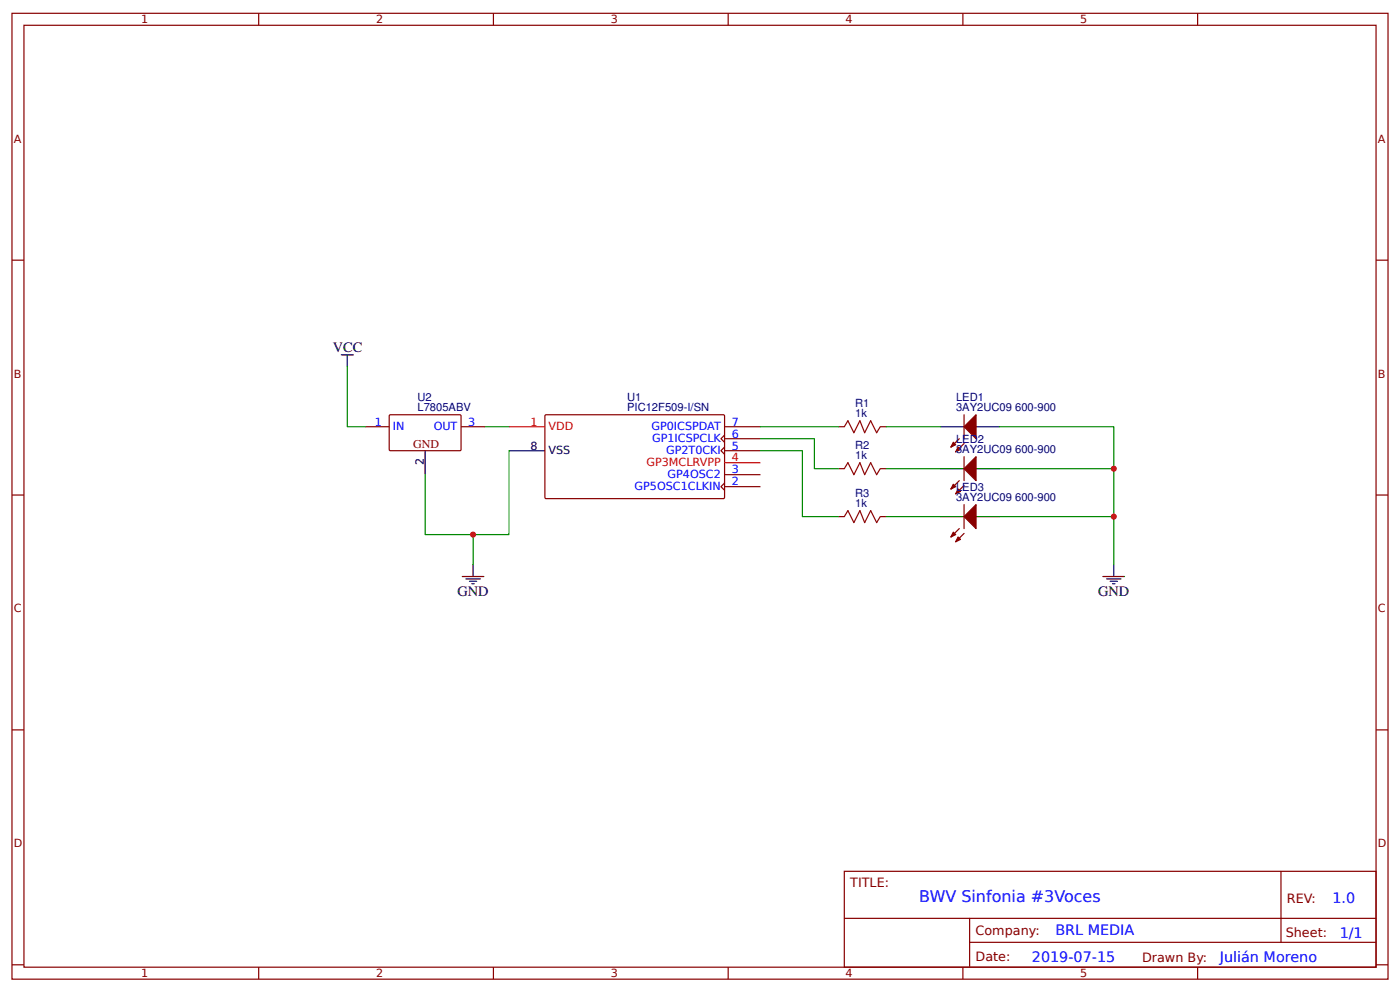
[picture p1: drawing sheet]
<svg xmlns="http://www.w3.org/2000/svg" width="309mm" height="219mm" viewBox="0 0 309 219" stroke-linecap="round" stroke-linejoin="round" font-family="sans-serif">
<g fill="none" stroke="#800" stroke-width=".26">
<path d="M2.6 2.9h304.1v213.3h-304.1zM5.3 5.6h298.7v207.9h-298.7zM57.1 2.9v2.7M109 2.9v2.7M160.9 2.9v2.7M212.7 2.9v2.7M264.6 2.9v2.7M2.6 57.4h2.7M304 57.4h2.7M80.7 94.2h5.3M86.1 91.6h15.6l.2 .2-.1 7.6-.2 .1h-15.5l-.1-.3v-7.4zM101.9 94.2h5.3"/>
<path d="M120.4 91.7l.2-.1h39.3l.2 .2-.1 18.2-.2 .1h-39.3l-.1-.3zM160.1 98.7l-.8 .8 .8 .8M160.1 96.1l-.8 .8 .8 .8M160.1 99.5h7.9M160.1 96.9h7.9M160.1 94.2h7.9M185.2 94.2h1.3M194.5 94.2h1.3M211.9 96.9l-1.8 1.8M213 97.9l-1.9 1.9M213 91.6v5.3M2.6 109.3h2.7"/>
<path d="M160.1 106.7l-.8 .7 .8 .8M160.1 107.4h7.9M160.1 104.8h7.9M185.2 103.5h1.3M185.2 114.1h1.3M194.5 103.5h1.3M194.5 114.1h1.3M211.9 106.1l-1.8 1.9M211.9 116.7l-1.8 1.9M213 100.8v5.3M213 111.4v5.3M213 107.2l-1.9 1.8"/>
<path d="M213 117.8l-1.9 1.8M304 109.3h2.7M2.6 161.2h2.7M304 161.2h2.7M186.5 192.4h117.5v21.1h-117.5zM283 192.4v15.7M2.6 213h2.7M57.1 213.5v2.7M109 213.5v2.7M160.9 213.5v2.7M186.6 202.8h117.3M212.7 213.5v2.7"/>
<path d="M214.2 208.1h89.7M214.2 202.8v10.5M264.6 213.5v2.7M304 213h2.7"/>
</g>
<path d="M112.4 94.2h8M160.1 102.2h7.9" fill="none" stroke="#f00" stroke-width=".26"/>
<g fill="none" stroke="#000" stroke-width=".26">
<path d="M75.4 78.3h2.7M76.7 78.3v2.7M93.9 99.5v5.3M112.4 99.5h8M207.7 94.2h5.3M215.6 94.2h5.3M207.7 103.5h5.3M207.7 114.1h5.3M215.6 103.5h5.3M215.6 114.1h5.3M102.1 127.3h4.8M102.9 127.8h3.2"/>
<path d="M103.7 128.3h1.6M104.2 128.9h.6M104.5 124.6v2.7M243.7 127.3h4.7M244.5 127.8h3.1M245.3 128.3h1.6M245.8 128.9h.5M246.1 124.6v2.7"/>
</g>
<path d="M186.5 94.2l.8-1.3 1.3 2.6 1.4-2.6 1 2.6 1.4-2.6 1.3 2.6 .8-1.3M186.5 103.5l.8-1.3 1.3 2.6 1.4-2.6 1 2.6 1.4-2.6 1.3 2.6 .8-1.3M186.5 114.1l.8-1.4 1.3 2.7 1.4-2.7 1 2.7 1.4-2.7 1.3 2.7 .8-1.3" fill="none" stroke="#a00000" stroke-width=".26"/>
<g fill="#800" stroke="#800" stroke-width=".26">
<path d="M213 94.2l2.6-2.6v5.3z"/>
<path d="M210.6 97.7l.5 .5-1 .5z"/>
<path d="M211.7 98.7l.5 .5-1.1 .6z"/>
<path d="M213 103.5l2.6-2.7v5.3z"/>
<path d="M210.6 106.9l.5 .5-1 .6z"/>
<path d="M211.7 108l.5 .5-1.1 .5z"/>
<path d="M213 114.1l2.6-2.7v5.3z"/>
<path d="M210.6 117.5l.5 .5-1 .6z"/>
<path d="M211.7 118.6l.5 .5-1.1 .5z"/>
</g>
<g fill="none" stroke="#080" stroke-width=".26">
<path d="M76.7 81v13.2h4M107.2 94.2h5.2M112.4 99.5v18.5h-7.9v6.6M168 96.9h11.9v6.6h5.3M168 99.5h9.3v14.6h7.9M168 94.2h17.2M195.8 94.2h11.9M220.9 94.2h25.2v30.4M93.9 104.8v13.2h10.6M195.8 103.5h11.9M195.8 114.1h11.9M220.9 103.5h25.2"/>
<path d="M220.9 114.1h25.2"/>
</g>
<g fill="#c00">
<circle cx="104.5" cy="118" r=".66"/>
<circle cx="246.1" cy="103.5" r=".66"/>
<circle cx="246.1" cy="114.1" r=".66"/>
</g>
<text font-size="3.5" fill="#00f" x="203.1" y="199.2">BWV Sinfonia #3Voces</text>
<g font-size="3.2">
<text x="73.6" y="77.8">VCC</text>
<text x="101.1" y="131.5">GND</text>
<text x="242.6" y="131.5">GND</text>
</g>
<g font-size="3.2" fill="#00f">
<text x="294.4" y="199.3">1.0</text>
<text x="233.2" y="206.5">BRL MEDIA</text>
<text x="296" y="207.1">1/1</text>
<text x="228" y="212.4">2019-07-15</text>
<text x="269.5" y="212.3">Julián Moreno</text>
</g>
<g font-size="2.8" fill="#800">
<text x="187.9" y="195.8">TITLE:</text>
<text x="284.3" y="199.3">REV:</text>
<text x="215.5" y="206.5">Company:</text>
<text x="284.1" y="206.9">Sheet:</text>
<text x="215.5" y="212.2">Date:</text>
<text x="252.3" y="212.3">Drawn By:</text>
</g>
<text font-size="2.6" fill="#800" x="91.3" y="99">GND</text>
<g font-size="2.5" fill="#800">
<text x="31.2" y="5.2">1</text>
<text x="83.1" y="5.2">2</text>
<text x="134.9" y="5.2">3</text>
<text x="186.8" y="5.2">4</text>
<text x="238.7" y="5.2">5</text>
<text x="3" y="31.5">A</text>
<text x="304.4" y="31.5">A</text>
<text x="3" y="83.4">B</text>
<text x="304.4" y="83.4">B</text>
<text x="3" y="135.2">C</text>
<text x="304.4" y="135.2">C</text>
<text x="3" y="187.1">D</text>
<text x="304.4" y="187.1">D</text>
<text x="31.2" y="215.8">1</text>
<text x="83.1" y="215.8">2</text>
<text x="134.9" y="215.8">3</text>
<text x="186.8" y="215.8">4</text>
<text x="238.7" y="215.8">5</text>
</g>
<g font-size="2.5" fill="#000080">
<text x="92.3" y="88.5">U2</text>
<text x="138.6" y="88.5">U1</text>
<text x="188.9" y="89.8">R1</text>
<text x="211.2" y="88.5">LED1</text>
<text x="92.2" y="90.8">L7805ABV</text>
<text x="138.6" y="90.8">PIC12F509-I/SN</text>
<text x="188.9" y="92.1">1k</text>
<text x="211.2" y="90.8">3AY2UC09 600-900</text>
<text x="188.9" y="101.4">1k</text>
<text x="188.9" y="99.1">R2</text>
<text x="211.2" y="100">3AY2UC09 600-900</text>
<text x="211.2" y="97.7">LED2</text>
<text x="188.9" y="111.9">1k</text>
<text x="188.9" y="109.6">R3</text>
<text x="211.2" y="110.6">3AY2UC09 600-900</text>
<text x="211.2" y="108.3">LED3</text>
</g>
<g font-size="2.5" fill="#00f">
<text x="82.8" y="94">1</text>
<text x="86.8" y="95">IN</text>
<text x="95.8" y="95">OUT</text>
<text x="103.5" y="94">3</text>
<text x="143.9" y="95">GP0ICSPDAT</text>
<text x="161.7" y="94">7</text>
<text x="144.1" y="97.7">GP1ICSPCLK</text>
<text x="147.1" y="100.3">GP2T0CKI</text>
<text x="161.7" y="99.2">5</text>
<text x="161.7" y="96.6">6</text>
<text x="147.5" y="105.6">GP4OSC2</text>
<text x="161.7" y="107.2">2</text>
<text x="161.7" y="104.5">3</text>
<text x="140.2" y="108.2">GP5OSC1CLKIN</text>
</g>
<g font-size="2.5" fill="#f00">
<text x="117.2" y="94">1</text>
<text x="121.2" y="95">VDD</text>
<text x="161.7" y="101.9">4</text>
<text x="142.8" y="102.9">GP3MCLRVPP</text>
</g>
<g font-size="2.5">
<text x="117.2" y="99.2">8</text>
<text x="121.2" y="100.3">VSS</text>
<text x="93.7" y="102.7" transform="rotate(-90 93.7 102.7)">2</text>
</g>
</svg>
